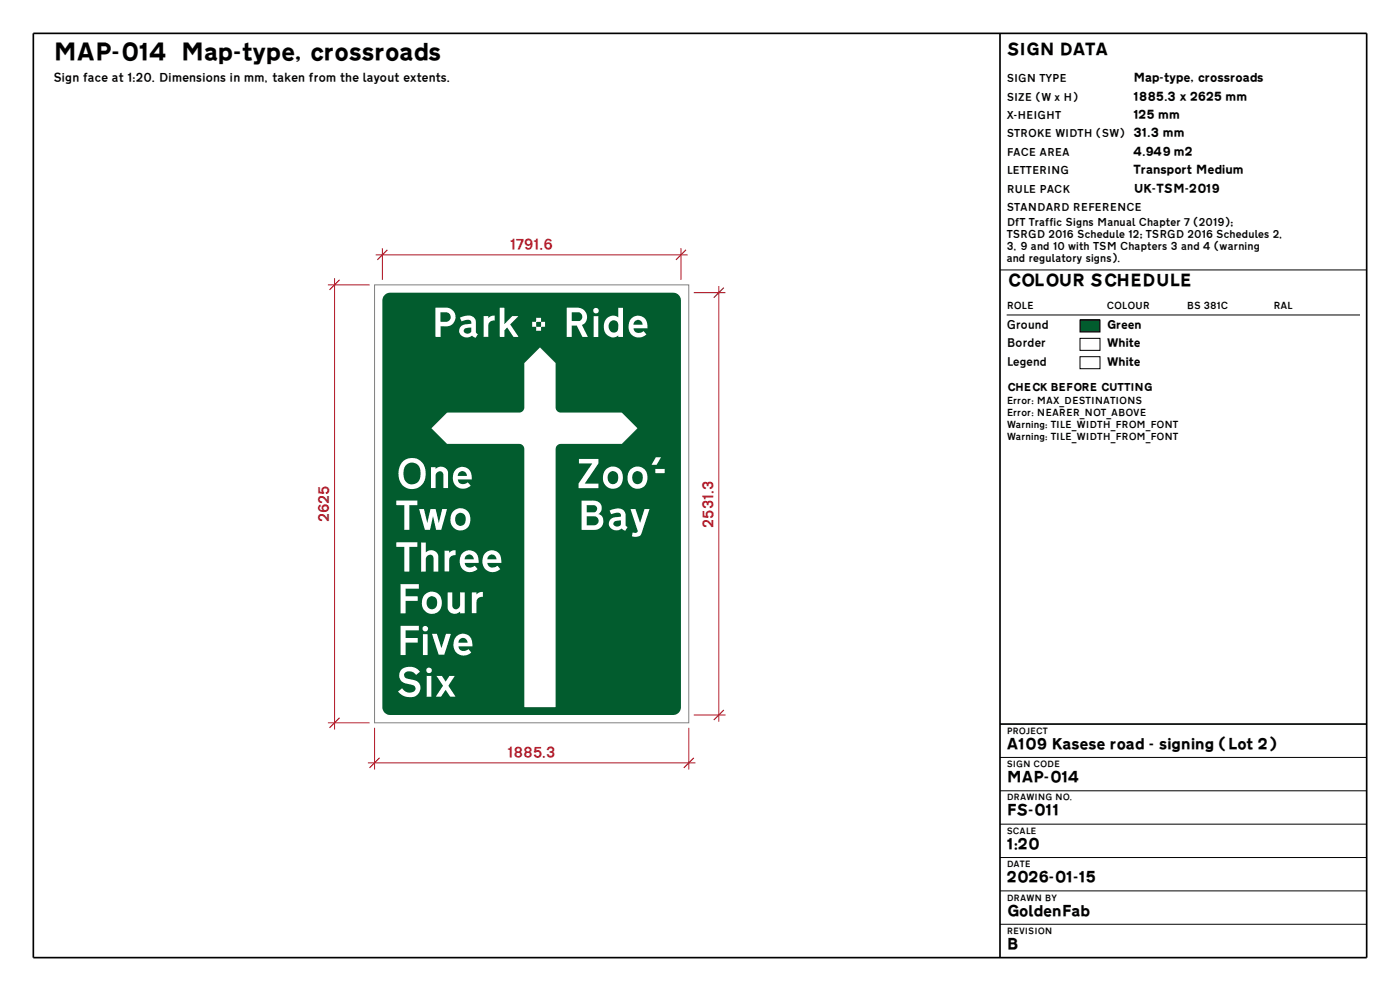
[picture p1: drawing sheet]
<svg xmlns="http://www.w3.org/2000/svg" width="420mm" height="297mm" viewBox="0 0 420 297" stroke-linecap="round" stroke-linejoin="round" font-family="sans-serif">
<path d="M115.4 88.4l.8-.5 .9-.2h84.8a2.34 2.34 0 0 1 2.4 2.4v121.8a2.34 2.34 0 0 1-2.4 2.4h-84.8a2.34 2.34 0 0 1-2.4-2.4v-121.8l.2-.9z" fill-rule="evenodd" fill="#025c2e"/>
<g fill="#fff">
<path d="M129.4 128.3l4.7-4.6h21.6a1.56 1.56 0 0 0 1.6-1.6v-13.3l4.7-4.7 4.7 4.7v13.3a1.56 1.56 0 0 0 1.5 1.6h18.3l4.7 4.6-4.7 4.7h-18.3a1.56 1.56 0 0 0-1.5 1.6v77.3h-9.4v-77.3a1.56 1.56 0 0 0-1.6-1.6h-21.6z" fill-rule="evenodd"/>
<path d="M130.6 92.2l4.1 .1a2.53 2.53 0 0 1 2 2.8v.1a2.73 2.73 0 0 1-2.9 2.6h-1.6v3.2h-1.6zM132.1 93.6v2.8l1.8 .1a1.44 1.44 0 0 0 1.3-1.3 1.44 1.44 0 0 0-.9-1.5zM138 95.2l2.3-.6a2.08 2.08 0 0 1 2.4 1.7l.1 3.3 .6 .5-.7 1.1-.5-.1a.78 .78 0 0 0-1.2-.2 2.22 2.22 0 0 1-2.3-.2 2.22 2.22 0 0 1-.8-2.3 2.87 2.87 0 0 1 2.5-1.3l1-.1a1.06 1.06 0 0 0-.4-1.1 1.06 1.06 0 0 0-1.2 0l-1.3 .4zM139.5 98.5a.98 .98 0 0 0-.1 1.3 .98 .98 0 0 0 1.4 .1l.6-.5v-1.2zM145.1 94.7h1.4v.6l.9-.6 1-.1v1.5a1.95 1.95 0 0 0-1.8 .9l-.1 4h-1.4zM149.9 92.2h1.4v4.9l2.4-2.4h1.8l-2.4 2.5 2.4 3.8h-1.5l-1.9-2.9-.8 .9v2h-1.4zM159.6 96.5h3.9v1.4h-3.9zM160.8 95.3h1.5v3.8h-1.5zM170 92.2h2.6a2.92 2.92 0 0 1 3.5 2.9 2.44 2.44 0 0 1-1.6 2.3l1.8 3.6h-1.6l-1.7-3.4h-1.5v3.4h-1.5zM171.5 93.6v2.6h2.2a1.35 1.35 0 0 0 1-1.4 1.35 1.35 0 0 0-1.1-1.2zM178.1 94.8h1.4v6.2h-1.4zM178 93.1a.84 .84 0 0 1 1.6 0 .84 .84 0 0 1-1.6 0zM182.1 95.4a2.58 2.58 0 0 1 3.4-.3v-2.8h1.4v8.7h-1.4v-.5l-.8 .5-.9 .1a2.85 2.85 0 0 1-2.7-3.3l.3-1.5zM183.1 96.4a1.98 1.98 0 0 0 .7 3.2h.1a1.38 1.38 0 0 0 1.6-1.5v-.1a1.75 1.75 0 0 0-1.6-2zM189.6 95.3a2.92 2.92 0 0 1 3.1-.3 2.92 2.92 0 0 1 1.5 2.7v.7h-4.1a1.72 1.72 0 0 0 1.2 1.3 1.72 1.72 0 0 0 1.8-.5l.8 1a3.1 3.1 0 0 1-3.3 .8 3.1 3.1 0 0 1-2-2.8v-.2a3.7 3.7 0 0 1 1-2.7zM190.4 96.4l-.4 .9h2.8v-.2a1.4 1.4 0 0 0-1-1.1 1.4 1.4 0 0 0-1.4 .4z" fill-rule="evenodd"/>
<path d="M121 138.2a5.1 5.1 0 0 1 3.2-.9h.1a3.6 3.6 0 0 1 3.3 3.5l.1 1a4.1 4.1 0 0 1-3.7 4.7 4.1 4.1 0 0 1-4.4-4.1v-1.1l.3-1.6zM121.9 139.3a4.1 4.1 0 0 0 .4 5.5 2.58 2.58 0 0 0 2.9-.1 2.58 2.58 0 0 0 1-2.6 2.68 2.68 0 0 0-1.2-3 2.68 2.68 0 0 0-3.1 .2zM129.3 140h1.4v.5a2.2 2.2 0 0 1 3.7 1v4.8h-1.4v-4.1a1.16 1.16 0 0 0-1.1-1 1.16 1.16 0 0 0-1.1 .9l-.1 4.2h-1.4zM136.9 140.6a2.92 2.92 0 0 1 3.1-.2 2.92 2.92 0 0 1 1.5 2.6v.7h-4.2a1.72 1.72 0 0 0 1.3 1.4 1.72 1.72 0 0 0 1.7-.6l.9 1.1a3.1 3.1 0 0 1-3.3 .7 3.1 3.1 0 0 1-2-2.8l-.1-.2a3.7 3.7 0 0 1 1.1-2.7zM137.7 141.7l-.4 .9h2.8v-.2a1.4 1.4 0 0 0-1-1.1 1.4 1.4 0 0 0-1.4 .4z" fill-rule="evenodd"/>
<path d="M118.9 150h6.3v1.4h-2.4v7.4h-1.5v-7.4h-2.4zM125.7 152.6h1.5l1 4.1 .9-4.1h1.6l1 4.1 1-4.1h1.4l-1.7 6.2h-1.6l-.9-4.1-.9 4.1h-1.5zM136.1 153.1l1.7-.8a3.4 3.4 0 0 1 3.3 2.9 3.4 3.4 0 0 1-2.2 3.7l-.5 .1a3 3 0 0 1-3.3-3.1v-.1a3.8 3.8 0 0 1 1-2.7zM137.1 154.1a2.13 2.13 0 0 0 1 3.5 1.97 1.97 0 0 0 1.6-1.9 1.62 1.62 0 0 0-.7-1.7 1.62 1.62 0 0 0-1.9 .1z" fill-rule="evenodd"/>
<path d="M118.9 162.5h6.3v1.4h-2.4v7.4h-1.5v-7.4h-2.4zM126.3 162.6h1.4v3a2.2 2.2 0 0 1 3.8 1v4.7h-1.4v-4.1l-.2-.5a1.2 1.2 0 0 0-1.2-.4 1.2 1.2 0 0 0-.9 1l-.1 4h-1.4zM133.4 165h1.4v.7l.9-.7 1-.1v1.5a1.95 1.95 0 0 0-1.9 .9v4h-1.4zM139 165.6a2.92 2.92 0 0 1 3-.2 2.92 2.92 0 0 1 1.6 2.6v.7h-4.2a1.72 1.72 0 0 0 1.2 1.4 1.72 1.72 0 0 0 1.8-.6l.9 1.1a3.1 3.1 0 0 1-3.4 .7 3.1 3.1 0 0 1-2-2.8v-.2a3.7 3.7 0 0 1 1.1-2.7zM139.7 166.7l-.3 .9h2.8l-.1-.2a1.4 1.4 0 0 0-.9-1.1 1.4 1.4 0 0 0-1.5 .4zM145.8 165.6a2.92 2.92 0 0 1 3.1-.2 2.92 2.92 0 0 1 1.5 2.6v.7h-4.2a1.72 1.72 0 0 0 1.3 1.4 1.72 1.72 0 0 0 1.7-.6l.9 1.1a3.1 3.1 0 0 1-3.4 .7 3.1 3.1 0 0 1-2-2.8v-.2a3.7 3.7 0 0 1 1.1-2.7zM146.5 166.7l-.3 .9h2.8l-.1-.2a1.4 1.4 0 0 0-.9-1.1 1.4 1.4 0 0 0-1.5 .4z" fill-rule="evenodd"/>
<path d="M120.2 175.1h5.5v1.3h-4v2.3h3.6v1.4h-3.6v3.7h-1.5zM127.6 178.1l1.7-.8a3.4 3.4 0 0 1 3.3 2.9 3.4 3.4 0 0 1-2.3 3.7l-.5 .1a3 3 0 0 1-3.2-3.1v-.1a3.8 3.8 0 0 1 1-2.7zM128.5 179.1a2.13 2.13 0 0 0 1 3.5 1.97 1.97 0 0 0 1.7-1.9 1.62 1.62 0 0 0-.8-1.7 1.62 1.62 0 0 0-1.9 .1zM134.3 177.5h1.4v4.1a1.16 1.16 0 0 0 1.3 1 1.16 1.16 0 0 0 1-1.2v-3.9h1.4v6.3h-1.4v-.5a2.1 2.1 0 0 1-2.3 .7 2.1 2.1 0 0 1-1.4-2zM141.5 177.5h1.4l.1 .7 .9-.7 1-.1v1.5a1.95 1.95 0 0 0-1.9 .9l-.1 4h-1.4z" fill-rule="evenodd"/>
<path d="M120.2 187.6h5.5v1.3h-4v2.3h3.6v1.4h-3.6v3.7h-1.5zM126.9 190.1h1.4v6.2h-1.4zM126.8 188.4a.84 .84 0 0 1 1.6 0 .84 .84 0 0 1-1.6 0zM129.6 190h1.5l1.4 4.2 1.3-4.2h1.5l-2 6.2h-1.7zM137.1 190.6a2.92 2.92 0 0 1 3.1-.2 2.92 2.92 0 0 1 1.5 2.6v.7h-4.2a1.72 1.72 0 0 0 1.3 1.4 1.72 1.72 0 0 0 1.7-.6l.9 1.1a3.1 3.1 0 0 1-3.3 .7 3.1 3.1 0 0 1-2.1-2.8v-.2a3.7 3.7 0 0 1 1.1-2.7zM137.9 191.7l-.4 .9h2.8v-.2a1.4 1.4 0 0 0-1-1.1 1.4 1.4 0 0 0-1.4 .4z" fill-rule="evenodd"/>
<path d="M120.5 200.7l.8-.6 1.4-.3a3.9 3.9 0 0 1 3.3 1.5l-1.2 1a2.12 2.12 0 0 0-3.6-.2 1.25 1.25 0 0 0 1.3 1.4l1.9 .4 1 .5a2.72 2.72 0 0 1-1.5 4.5h-.1a4.8 4.8 0 0 1-4.4-1.7l1.1-.8a3.2 3.2 0 0 0 3.3 1l.6-.4 .3-.5a1.57 1.57 0 0 0-1.7-1.4l-.4-.1a2.63 2.63 0 0 1-2.5-1.5 2.63 2.63 0 0 1 .4-2.8zM128 202.6h1.4v6.2h-1.4zM127.9 200.9a.85 .85 0 0 1 1.7 0 .85 .85 0 0 1-1.7 0zM131 202.6h1.6l1.1 1.7 1.1-1.7h1.6l-1.9 2.9 2.1 3.3h-1.5l-1.4-2-1.4 2h-1.5l2.1-3.3z" fill-rule="evenodd"/>
<path d="M173.7 137.5h5.8v1.4l-4.1 6h4.1v1.4h-5.9v-1.4l4.1-6h-4zM181.9 140.6l1.7-.8a3.4 3.4 0 0 1 3.3 2.9 3.4 3.4 0 0 1-2.3 3.7l-.4 .1a3 3 0 0 1-3.3-3.1v-.1a3.8 3.8 0 0 1 1-2.7zM182.9 141.6a2.13 2.13 0 0 0 1 3.5 1.97 1.97 0 0 0 1.6-1.9 1.62 1.62 0 0 0-.8-1.7 1.62 1.62 0 0 0-1.8 .1zM189.3 140.6l1.7-.8a3.4 3.4 0 0 1 3.2 2.9 3.4 3.4 0 0 1-2.2 3.7l-.5 .1a3 3 0 0 1-3.2-3.1v-.1a3.8 3.8 0 0 1 1-2.7zM190.2 141.6a2.13 2.13 0 0 0 1 3.5 1.97 1.97 0 0 0 1.6-1.9 1.62 1.62 0 0 0-.7-1.7 1.62 1.62 0 0 0-1.9 .1zM196.6 140.5h2.8v1.3h-2.8zM196.8 137h1.5l-1.3 2.3h-1.5z" fill-rule="evenodd"/>
<path d="M174.5 150h2.9a2.87 2.87 0 0 1 3.1 1.8v.4a2.03 2.03 0 0 1-1 1.9 2.44 2.44 0 0 1 1.5 2.5 2.44 2.44 0 0 1-1.9 2.1l-4.6 .1zM176 154.7v2.7h2.1a1.37 1.37 0 0 0 1.5-1.4l-.3-.7-.5-.5zM176 151.4v2.1h2.4a1.09 1.09 0 0 0 .8-1 1.09 1.09 0 0 0-.7-1zM182.9 153l2.3-.6a2.08 2.08 0 0 1 2.4 1.7l.1 3.3 .6 .5-.7 1.1-.5-.1a.78 .78 0 0 0-1.2-.2 2.22 2.22 0 0 1-2.3-.2 2.22 2.22 0 0 1-.8-2.3 2.87 2.87 0 0 1 2.5-1.3l1-.1a1.06 1.06 0 0 0-.4-1.1 1.06 1.06 0 0 0-1.2 0l-1.3 .4zM184.4 156.3a.98 .98 0 0 0-.1 1.3 .98 .98 0 0 0 1.4 .1l.6-.5v-1.2zM189.2 152.6h1.4l1.4 4.1 1.4-4.1h1.4l-2.5 7.6-.3 .4-.7 .2h-1.5l-.2-.1 .3-1.1a.87 .87 0 0 0 1.2-.2 .87 .87 0 0 0-.1-1.1z" fill-rule="evenodd"/>
</g>
<path d="M112.4 85.4h94.2v131.2h-94.2z" fill="none" stroke="#808080" stroke-width=".3"/>
<path d="M324 95.9h6v3.6h-6z" fill="#025c2e"/>
<path d="M324 95.9h6v3.6h-6z" fill="none" stroke="#000" stroke-width=".3"/>
<path d="M324 101.4h6v3.6h-6z" fill="#fff"/>
<path d="M324 101.4h6v3.6h-6z" fill="none" stroke="#000" stroke-width=".3"/>
<path d="M324 106.9h6v3.6h-6z" fill="#fff"/>
<path d="M300 80.9h110M302 94.4h106M324 106.9h6v3.6h-6zM300 227h110M300 237h110M300 247h110M300 257h110M300 267h110M300 277h110" fill="none" stroke="#000" stroke-width=".3"/>
<path d="M112.7 76.4h93.6M114.7 74.4v9.5M204.3 74.4v9.5M98.4 85.4h12.5M100.4 83.4v135.2M208.1 87.7h9.5M215.6 85.7v130.6M98.4 216.6h12.5M112.4 218.1v12.5M206.6 218.1v12.5M208.1 214.3h9.5M110.4 228.6h98.2" fill="none" stroke="#b01020" stroke-width=".3"/>
<path d="M116.2 74.9l-3 3M205.8 74.9l-3 3M101.9 83.9l-3 3M217.1 86.2l-3 3M101.9 215.1l-3 3M217.1 212.8l-3 3M113.9 227.1l-3 3M208.1 227.1l-3 3" fill="none" stroke="#b01020" stroke-width=".35"/>
<path d="M10 10h400v277h-400zM300 10v277M300 217h110" fill="none" stroke="#000" stroke-width=".5"/>
<text font-size="7.1" x="16" y="19">MAP-014 Map-type, crossroads</text>
<g font-size="5">
<text x="302" y="17">SIGN DATA</text>
<text x="302" y="86.4">COLOUR SCHEDULE</text>
</g>
<g font-size="4.6">
<text x="302" y="225">A109 Kasese road - signing (Lot 2)</text>
<text x="302" y="235">MAP-014</text>
<text x="302" y="245">FS-011</text>
<text x="302" y="255">1:20</text>
<text x="302" y="265">2026-01-15</text>
<text x="302" y="275">GoldenFab</text>
<text x="302" y="285">B</text>
</g>
<g font-size="4.3" fill="#b01020">
<text x="153" y="75.2">1791.6</text>
<text x="99.2" y="156.5" transform="rotate(-90 99.2 156.5)">2625</text>
<text x="214.4" y="158.1" transform="rotate(-90 214.4 158.1)">2531.3</text>
<text x="152.2" y="227.4">1885.3</text>
</g>
<g font-size="3.6">
<text x="16" y="25">Sign face at 1:20. Dimensions in mm, taken from the layout extents.</text>
<text x="340" y="25">Map-type, crossroads</text>
<text x="340" y="30.5">1885.3 x 2625 mm</text>
<text x="340" y="36">125 mm</text>
<text x="340" y="47">4.949 m2</text>
<text x="340" y="52.5">Transport Medium</text>
<text x="340" y="58">UK-TSM-2019</text>
</g>
<g font-size="3.4">
<text x="302" y="98.9">Ground</text>
<text x="332" y="98.9">Green</text>
<text x="302" y="104.4">Border</text>
<text x="332" y="104.4">White</text>
<text x="302" y="109.9">Legend</text>
<text x="332" y="109.9">White</text>
</g>
<g font-size="3.1">
<text x="302" y="25">SIGN TYPE</text>
<text x="302" y="30.5">SIZE (W x H)</text>
<text x="302" y="36">X-HEIGHT</text>
<text x="302" y="41.5">STROKE WIDTH (SW) 31.3 mm</text>
<text x="302" y="47">FACE AREA</text>
<text x="302" y="52.5">LETTERING</text>
<text x="302" y="58">RULE PACK</text>
<text x="302" y="63.5">STANDARD REFERENCE</text>
<text x="302" y="68">DfT Traffic Signs Manual Chapter 7 (2019);</text>
<text x="302" y="71.6">TSRGD 2016 Schedule 12; TSRGD 2016 Schedules 2,</text>
<text x="302" y="75.2">3, 9 and 10 with TSM Chapters 3 and 4 (warning</text>
<text x="302" y="78.8">and regulatory signs).</text>
<text x="302" y="117.4">CHECK BEFORE CUTTING</text>
</g>
<g font-size="2.9">
<text x="302" y="92.9">ROLE</text>
<text x="332" y="92.9">COLOUR</text>
<text x="356" y="92.9">BS 381C</text>
<text x="382" y="92.9">RAL</text>
<text x="302" y="121.4">Error: MAX_DESTINATIONS</text>
<text x="302" y="125">Error: NEARER_NOT_ABOVE</text>
<text x="302" y="128.6">Warning: TILE_WIDTH_FROM_FONT</text>
<text x="302" y="132.2">Warning: TILE_WIDTH_FROM_FONT</text>
</g>
<g font-size="2.6">
<text x="302" y="220.2">PROJECT</text>
<text x="302" y="230.2">SIGN CODE</text>
<text x="302" y="240.2">DRAWING NO.</text>
<text x="302" y="250.2">SCALE</text>
<text x="302" y="260.2">DATE</text>
<text x="302" y="270.2">DRAWN BY</text>
<text x="302" y="280.2">REVISION</text>
</g>
</svg>
